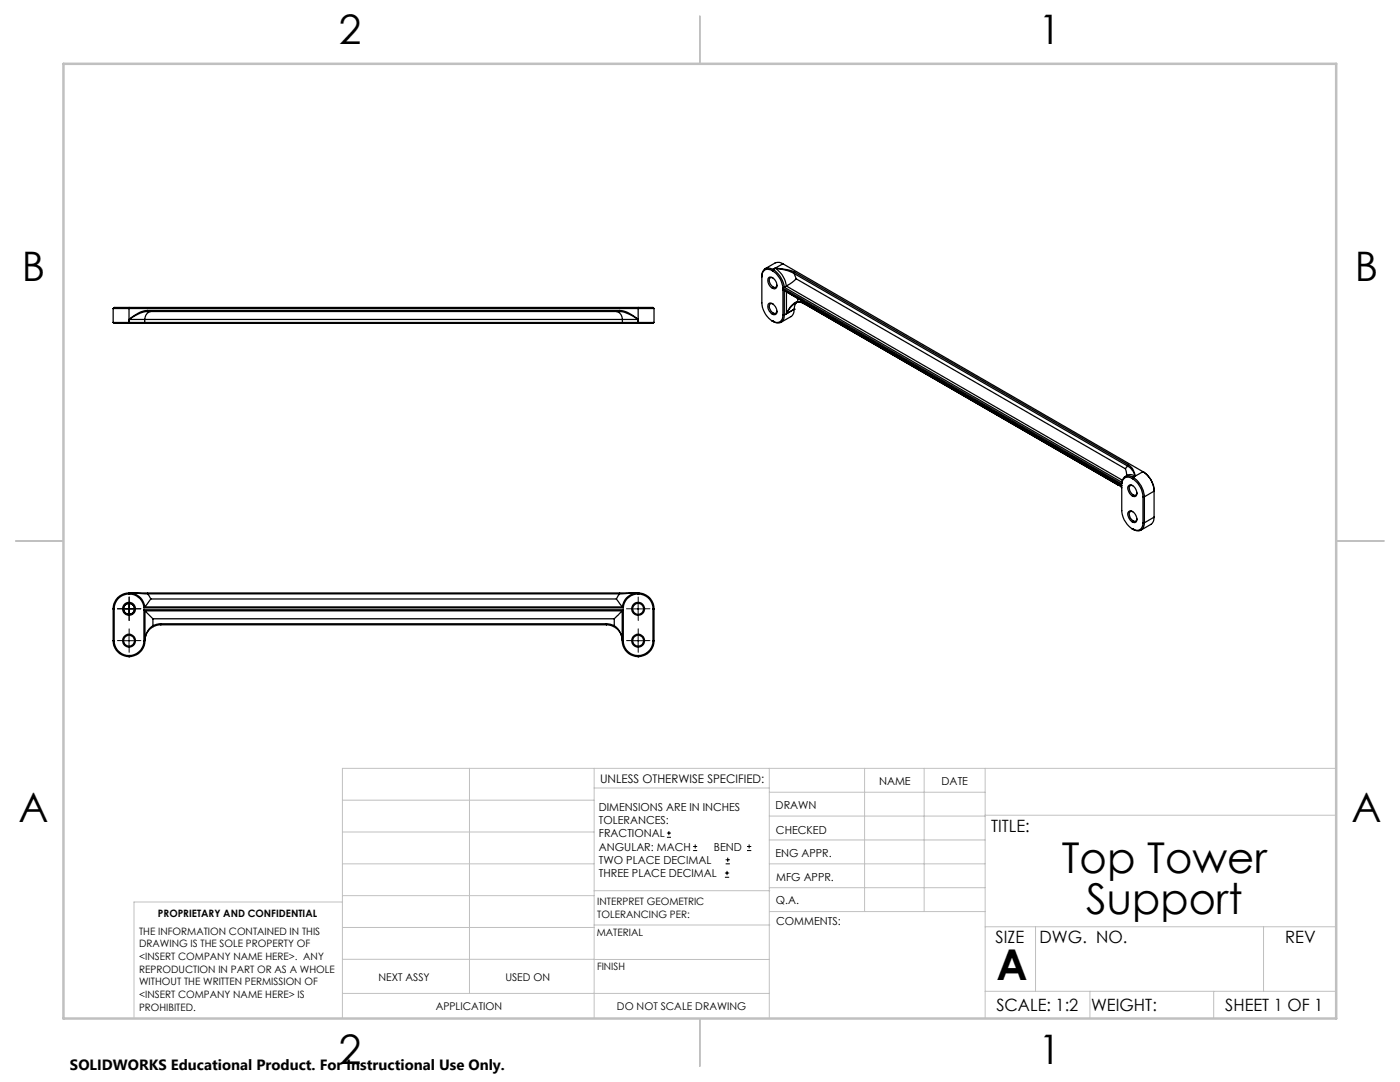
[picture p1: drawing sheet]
<svg xmlns="http://www.w3.org/2000/svg" width="279mm" height="216mm" viewBox="0 0 279 216" stroke-linecap="round" stroke-linejoin="round" font-family="sans-serif">
<g fill="none" stroke="#000" stroke-width=".2">
<path d="M24.5 121.5h2.5M24.5 127.8h2.5M25.8 120.2v2.5M25.8 126.6v2.5M126.1 121.5h2.5M126.1 127.8h2.5M127.4 120.2v2.5M127.4 126.6v2.5M133.1 167.1h.8M133.1 166.2h.8M133.5 165.8v.9M138.3 169.7h.8"/>
<path d="M138.3 168.9h.8M138.7 168.5v.8M144.7 175h.8M144.7 174.2h.8M144.8 172.4h.9M144.8 171.6h.9M145.1 173.8v.8M145.2 171.1v.9M149.1 169.7h.8M149.1 168.9h.8M149.5 168.5v.8"/>
</g>
<g fill="none" stroke="#000" stroke-width=".2" stroke-dasharray="15.2 1.3 1.3 1.3">
<path d="M24.5 121.5h-1.1M24.5 127.8h-1.1M25.8 120.2v-1.1M25.8 122.7v1.1M25.8 126.6v-1.1M25.8 129.1v1.1M27 121.5h1.1M27 127.8h1.1M126.1 121.5h-1.1M126.1 127.8h-1.1M127.4 120.2v-1.1M127.4 122.7v1.1"/>
<path d="M127.4 126.6v-1.1M127.4 129.1v1.1M128.6 121.5h1.1M128.6 127.8h1.1"/>
</g>
<g fill="none" stroke="#c0c0c0" stroke-width=".2">
<path d="M68.3 159.7h50.3M93.7 153.3v44.9M118.6 153.3v49.9M118.6 157.2h34.9M153.5 153.3v49.9M153.5 158.1h43.1M172.5 153.3v28.6M184.4 153.3v28.6M196.6 153.3v49.9M266.7 153.3h-198.4v49.9M68.3 178.7h50.3M68.3 172.4h50.3"/>
<path d="M68.3 166h50.3M68.3 180h-41.6v23.2M118.6 177.7h35M153.5 167.6h43.1M153.5 162.8h43.1M153.5 172.4h43.1M153.5 177.1h43.1M196.6 162.7h70.1M68.3 198.2h85.2M68.3 191.4l85.2 .1M68.3 185.1h50.3M118.6 184.6h35"/>
<path d="M153.6 181.9h43M196.6 197.8h70.1M196.6 184.9h70.1M206.7 184.9v12.9M217.5 197.8v5.4M242.2 197.8v5.4M252.2 184.9v12.9"/>
</g>
<path d="M139.7 3.2v9.5M3.1 107.9h9.6M266.7 107.9h9.5M139.7 203.2v9.6" fill="none" stroke="#c0c0c0" stroke-width=".25"/>
<path d="M12.7 12.7h254v190.5h-254z" fill="none" stroke="#c0c0c0" stroke-width=".5"/>
<g fill="none" stroke="#000" stroke-width=".25">
<path d="M153.4 55.4a1.11 1.11 0 0 1 1.5 .9l.1 .3a.67 .67 0 0 1-.2 .9 .67 .67 0 0 1-.9-.1 1.62 1.62 0 0 1-.5-2zM154.1 54h.1M154.1 54a4.7 4.7 0 0 1 2.1 3.5M154.1 54a1.27 1.27 0 0 0-1.5-.1 1.27 1.27 0 0 0-.6 1.3M154.2 55.5l-.3-.1a.9 .9 0 0 0 0 1.5 .57 .57 0 0 0 .6 .5 .57 .57 0 0 0 .5-.5M154.3 53.8a1.36 1.36 0 0 0-1.6-.2 1.36 1.36 0 0 0-.7 1.5v5.3a4.7 4.7 0 0 0 2.1 3.7M154.3 53.8h.1M154.3 53.8a5 5 0 0 1 2.2 3.5M154.3 53.8l-.2 .2M154.7 53.5l.4 .1a10.5 10.5 0 0 1 3.5 .7M154.7 53.5a5 5 0 0 1 2.3 3.6M154.7 53.5l.4 .1a9.9 9.9 0 0 1 3.4 1"/>
<path d="M154.7 53.5l-.4 .3M156.2 57.8l67.7 39.1v5a4.6 4.6 0 0 0 2.1 3.7M156.2 52.6l-.7-.2h-.6l-2.2 1.2M156.2 57.5l67.7 39.1M156.2 57.8v5.1M156.2 52.6l-1.9 1.2M156.2 52.6l71.9 41.5M156.2 57.8l.3 .2v4.9M156.5 57.3l-.3 .2M156.5 57.3l67.4 38.9M157 57.1l-.5 .2M157 57.1l67 38.7"/>
<path d="M157 58.2v4.4M158.5 54.6l.4 1M158.5 54.6l66.5 38.4M158.6 54.3l66.6 38.4M158.6 54.3l-.1 .3M158.9 55.6l-1.9 1.5M158.9 55.6l65.7 38M159.2 59.5v.7M22.6 61.6h107.9M22.6 64.3h3.2M22.6 64.3a3.8 3.8 0 0 0 2.1 .2h1.1M22.6 61.6v2.7"/>
<path d="M25.8 63.7h3.1M25.8 64.3h.1M25.8 64.3h3.1M25.8 61.3h-3l-.2 .3M25.8 64.5h.1M25.8 64.5h2.9M25.8 61.3v3.2M25.8 61.3h101.6M28.7 64.5h95.7M28.9 63.7v.6M28.9 64.3l-.2 .2M28.9 63.7h95.3"/>
<path d="M28.9 64.3h95.3M29.5 62.2a7.8 7.8 0 0 0-3.7 1.5M29.5 61.9a6.7 6.7 0 0 0-3.7 1.8M29.5 61.9v.3M29.5 61.9h94.1M29.5 62.2h94.1M30.1 62.2a1.5 1.5 0 0 0-1.2 1.5M123 62.2a1.5 1.5 0 0 1 1.2 1.5M123.6 61.9a6.7 6.7 0 0 1 3.8 1.8M123.6 62.2a8.3 8.3 0 0 1 3.8 1.5M123.6 61.9v.3M124.2 63.7h3.2"/>
<path d="M124.2 64.3h3.2M124.2 63.7v.6M124.2 64.3l.2 .2M124.4 64.5h3M127.4 64.3h.1M127.4 61.3h2.9l.2 .3M127.4 64.3h3.1M127.4 64.5h.1M127.4 61.3v3.2M130.5 64.3a3.8 3.8 0 0 1-2.1 .2h-1M130.5 61.6v2.7M153.4 60.6l.1-.1a1.57 1.57 0 0 1 1.4 2.2 1.3 1.3 0 0 1-1.7-1.5z"/>
<path d="M154.1 64.1h.1M154.1 64.1h.2M154.2 60.6a.58 .58 0 0 0-.7 .2 .58 .58 0 0 0 .1 .8 .94 .94 0 0 0 1.4 .8v-.3M154.3 64.1h.1M156.2 62.9a1.28 1.28 0 0 1-.6 1.3 1.28 1.28 0 0 1-1.5-.1M156.2 62.9h.3M156.5 62.9a1.37 1.37 0 0 1-.6 1.4 1.37 1.37 0 0 1-1.6-.2M158.5 61.7h.1M158.5 61.7v.4a1.37 1.37 0 0 1-.7 1.1l-1.9 1.1M158.5 61.7l-2 1.2M159.1 60.3l-.5 .7-.1 .7M159.2 60.2l1.1 .3"/>
<path d="M159.2 60.2a3.8 3.8 0 0 0-2.2 2.4M159.2 60.2l.2 .1M159.4 60.3a3.7 3.7 0 0 0-2.4 2.3M159.4 60.3l1 .3-.1-.1M160.3 60.5l62.9 36.3M223.2 96.8l.7 .5M223.9 96.2v.4M224.6 93.6l.2 1.3M225 94.9h.1M225 94.9a1.38 1.38 0 0 1 1.6 .1M225 94.9l-.5 .2M225 93l-.4 .6"/>
<path d="M225 93a3.2 3.2 0 0 1 1.6 2M225.2 92.7a3.1 3.1 0 0 1 1.4 2.3M225.2 92.7l-.2 .3M225.2 96.9a1.07 1.07 0 0 1 1.5 .9 .73 .73 0 0 1 .2 .9 .73 .73 0 0 1-.9 .3 1.76 1.76 0 0 1-.8-2.1zM226 95.5a4.7 4.7 0 0 1 2.1 3.6M226 95.5a1.27 1.27 0 0 0-1.4-.2 1.27 1.27 0 0 0-.7 1.3M226 95.5h.1M226.1 96.9a.57 .57 0 0 0-.7 .2 .57 .57 0 0 0 .1 .8l.2 .5a.58 .58 0 0 0 .6 .5 .58 .58 0 0 0 .6-.5M226.1 95.2a4.9 4.9 0 0 1 2.3 3.9M226.1 95.2h.1M226.1 95.2a1.34 1.34 0 0 0-1.4-.2 1.34 1.34 0 0 0-.8 1.2M226.1 95.2l-.1 .3"/>
<path d="M226.6 95l-.5 .2M228.1 94.1a4.8 4.8 0 0 1 2.2 3.9l-1.9 1.1M228.1 94.1a4.5 4.5 0 0 1 2.2 3.7v5.4M228.1 99.1h.3M228.1 94.1l-2 1.1M228.1 99.1v5.2M228.4 99.1v5.2M25.8 118.5h.1M25.8 118.5a3 3 0 0 1 2.9 2.8M25.8 118.5a2.99 2.99 0 0 0-3 3M25.8 118.3a3.2 3.2 0 0 1 3.1 2.8M25.8 118.3h.1"/>
<path d="M25.8 118.3a3.1 3.1 0 0 0-3.2 3.2M25.8 118.3v.2M26 118.3l3.5 .2M26.1 118.3h3.4M29.5 118.5l.6 1M29.5 118.3v.2M29.5 118.5h94.1M29.5 118.3h94.1M30.1 119.5l-1.2 1.6M30.1 119.5h92.9M123 119.5l1.2 1.6M123.6 118.5l-.6 1"/>
<path d="M123.6 118.3h3.4M123.6 118.3v.2M127.1 118.3l-3.5 .2M127.4 118.5h.1M127.4 118.3h.1M127.4 118.5a3 3 0 0 0-3 2.8M127.4 118.3a3.2 3.2 0 0 0-3.2 2.8M127.4 118.5a2.99 2.99 0 0 1 2.9 3M127.4 118.3a3.1 3.1 0 0 1 3.1 3.2M127.4 118.3v.2M225.2 102.1a1.07 1.07 0 0 1 1.5 .8 .73 .73 0 0 1 .2 1 .73 .73 0 0 1-.9 .3 1.76 1.76 0 0 1-.8-2.1zM226 105.6h.1"/>
<path d="M226.1 102.1a.57 .57 0 0 0-.7 .2 .57 .57 0 0 0 .1 .7l.6 .9a.47 .47 0 0 0 .5 .1 .47 .47 0 0 0 .3-.5M226.1 105.6h.1M228.1 104.3a1.3 1.3 0 0 1-.6 1.4 1.3 1.3 0 0 1-1.5-.1M228.1 104.3h.3M228.4 104.3a1.39 1.39 0 0 1-.7 1.5 1.39 1.39 0 0 1-1.6-.2M230.3 103.2l-.1 .7-.3 .6-2.2 1.3M230.3 103.2l-1.9 1.1M22.6 127.8a3.2 3.2 0 0 0 3.2 3.2M22.6 127.8h.2M22.6 121.5h.2M22.6 121.5v6.3M22.8 127.8a2.92 2.92 0 0 0 3 3"/>
<path d="M22.8 121.5v6.3M25.8 130.8h.1M25.8 131h.1M25.8 130.8v.2M28.7 127.8a2.92 2.92 0 0 1-2.9 3M28.7 127.8h.2M28.7 121.7l.2 .2M28.7 121.7h95.7M28.7 121.3h95.7M28.7 121.7v6.1M28.9 121.1l-.2 .2M28.9 121.1h95.3"/>
<path d="M28.9 127.8a3.2 3.2 0 0 1-3.1 3.2M28.9 121.9l1.6 1.6M28.9 121.9h95.3M28.9 121.9v5.9M30.5 124.8a3.7 3.7 0 0 0-1.6 2.8 3.1 3.1 0 0 1 1.7-2.6M30.5 124.8l.1 .2M30.5 123.5v1.3M30.5 123.5h92.1M32.1 124.5l-1.6 .3M32.1 124.7l-1.5 .3M32.1 124.5h88.9M32.1 124.5v.2"/>
<path d="M32.1 124.7h88.9M121 124.5l1.6 .3M121 124.7l1.5 .3M121 124.5v.2M122.6 124.8a3.7 3.7 0 0 1 1.6 2.8 3.1 3.1 0 0 0-1.7-2.6M122.6 123.5v1.3M122.6 124.8l-.1 .2M124.2 127.8a3.2 3.2 0 0 0 3.2 3.2M124.2 121.9l-1.6 1.6M124.2 121.9v5.9M124.2 127.8h.2M124.2 121.1l.2 .2"/>
<path d="M124.4 127.8a2.92 2.92 0 0 0 3 3M124.4 121.7l-.2 .2M124.4 121.7v6.1M127.4 130.8h.1M127.4 131h.1M127.4 130.8v.2M130.3 127.8a2.92 2.92 0 0 1-2.9 3M130.3 127.8h.2M130.3 121.5v6.3M130.3 121.5h.2M130.5 127.8a3.2 3.2 0 0 1-3.1 3.2M130.5 121.5v6.3"/>
<circle cx="25.7" cy="127.9" r="1.09"/>
<circle cx="25.8" cy="121.5" r="1.1"/>
<circle cx="25.8" cy="121.5" r="1.28"/>
<circle cx="25.8" cy="127.8" r="1.28"/>
<circle cx="127.3" cy="127.9" r="1.09"/>
<circle cx="127.4" cy="121.5" r="1.28"/>
<circle cx="127.4" cy="127.8" r="1.28"/>
<circle cx="127.4" cy="121.5" r="1.09"/>
</g>
<g font-size="8.5">
<text x="211.9" y="174.2">Top Tower</text>
<text x="216.8" y="182.3">Support</text>
<text x="198.9" y="195.5">A</text>
</g>
<g font-size="8.1">
<text x="67.6" y="8.9">2</text>
<text x="207.3" y="8.9">1</text>
<text x="4.4" y="56.2">B</text>
<text x="270.4" y="56.2">B</text>
<text x="3.7" y="164.1">A</text>
<text x="269.7" y="164.1">A</text>
<text x="67.6" y="212.4">2</text>
<text x="207.3" y="212.4">1</text>
</g>
<g font-size="3.4">
<text x="197.8" y="166">TITLE:</text>
<text x="198.7" y="188.1">SIZE</text>
<text x="207.5" y="188.1">DWG. NO.</text>
<text x="256.5" y="188.2">REV</text>
<text x="198.8" y="201.7">SCALE: 1:2</text>
<text x="217.7" y="201.8">WEIGHT:</text>
<text x="244.5" y="201.7">SHEET 1 OF 1</text>
</g>
<text font-size="3" x="14" y="213.5">SOLIDWORKS Educational Product. For Instructional Use Only.</text>
<text font-size="2.4" x="119.8" y="156.2">UNLESS OTHERWISE SPECIFIED:</text>
<g font-size="2.2">
<text x="119.5" y="161.8">DIMENSIONS ARE IN INCHES</text>
<text x="154.8" y="161.4">DRAWN</text>
<text x="175.4" y="156.6">NAME</text>
<text x="187.9" y="156.7">DATE</text>
<text x="119.5" y="164.4">TOLERANCES:</text>
<text x="119.5" y="167.1">FRACTIONAL</text>
<text x="154.9" y="166.3">CHECKED</text>
<text x="119.5" y="169.7">ANGULAR: MACH</text>
<text x="119.5" y="172.4">TWO PLACE DECIMAL</text>
<text x="142.5" y="169.7">BEND</text>
<text x="154.8" y="171">ENG APPR.</text>
<text x="119.5" y="175">THREE PLACE DECIMAL</text>
<text x="154.9" y="175.7">MFG APPR.</text>
<text x="154.9" y="180.4">Q.A.</text>
<text x="154.9" y="184.6">COMMENTS:</text>
</g>
<g font-size="2.1">
<text x="75.5" y="195.7">NEXT ASSY</text>
<text x="100.9" y="195.7">USED ON</text>
<text x="86.9" y="201.5">APPLICATION</text>
<text x="123.1" y="201.6">DO NOT SCALE DRAWING</text>
</g>
<g font-size="2">
<text x="31.5" y="182.9">PROPRIETARY AND CONFIDENTIAL</text>
<text x="119.2" y="180.6">INTERPRET GEOMETRIC</text>
<text x="119.2" y="183.1">TOLERANCING PER:</text>
<text x="27.8" y="186.5">THE INFORMATION CONTAINED IN THIS</text>
<text x="27.8" y="189">DRAWING IS THE SOLE PROPERTY OF</text>
<text x="27.8" y="191.6">&lt;INSERT COMPANY NAME HERE&gt;. ANY</text>
<text x="119.1" y="186.7">MATERIAL</text>
<text x="27.8" y="194.1">REPRODUCTION IN PART OR AS A WHOLE</text>
<text x="27.8" y="196.6">WITHOUT THE WRITTEN PERMISSION OF</text>
<text x="119.1" y="193.5">FINISH</text>
<text x="27.8" y="199.1">&lt;INSERT COMPANY NAME HERE&gt; IS</text>
<text x="27.8" y="201.7">PROHIBITED.</text>
</g>
</svg>
